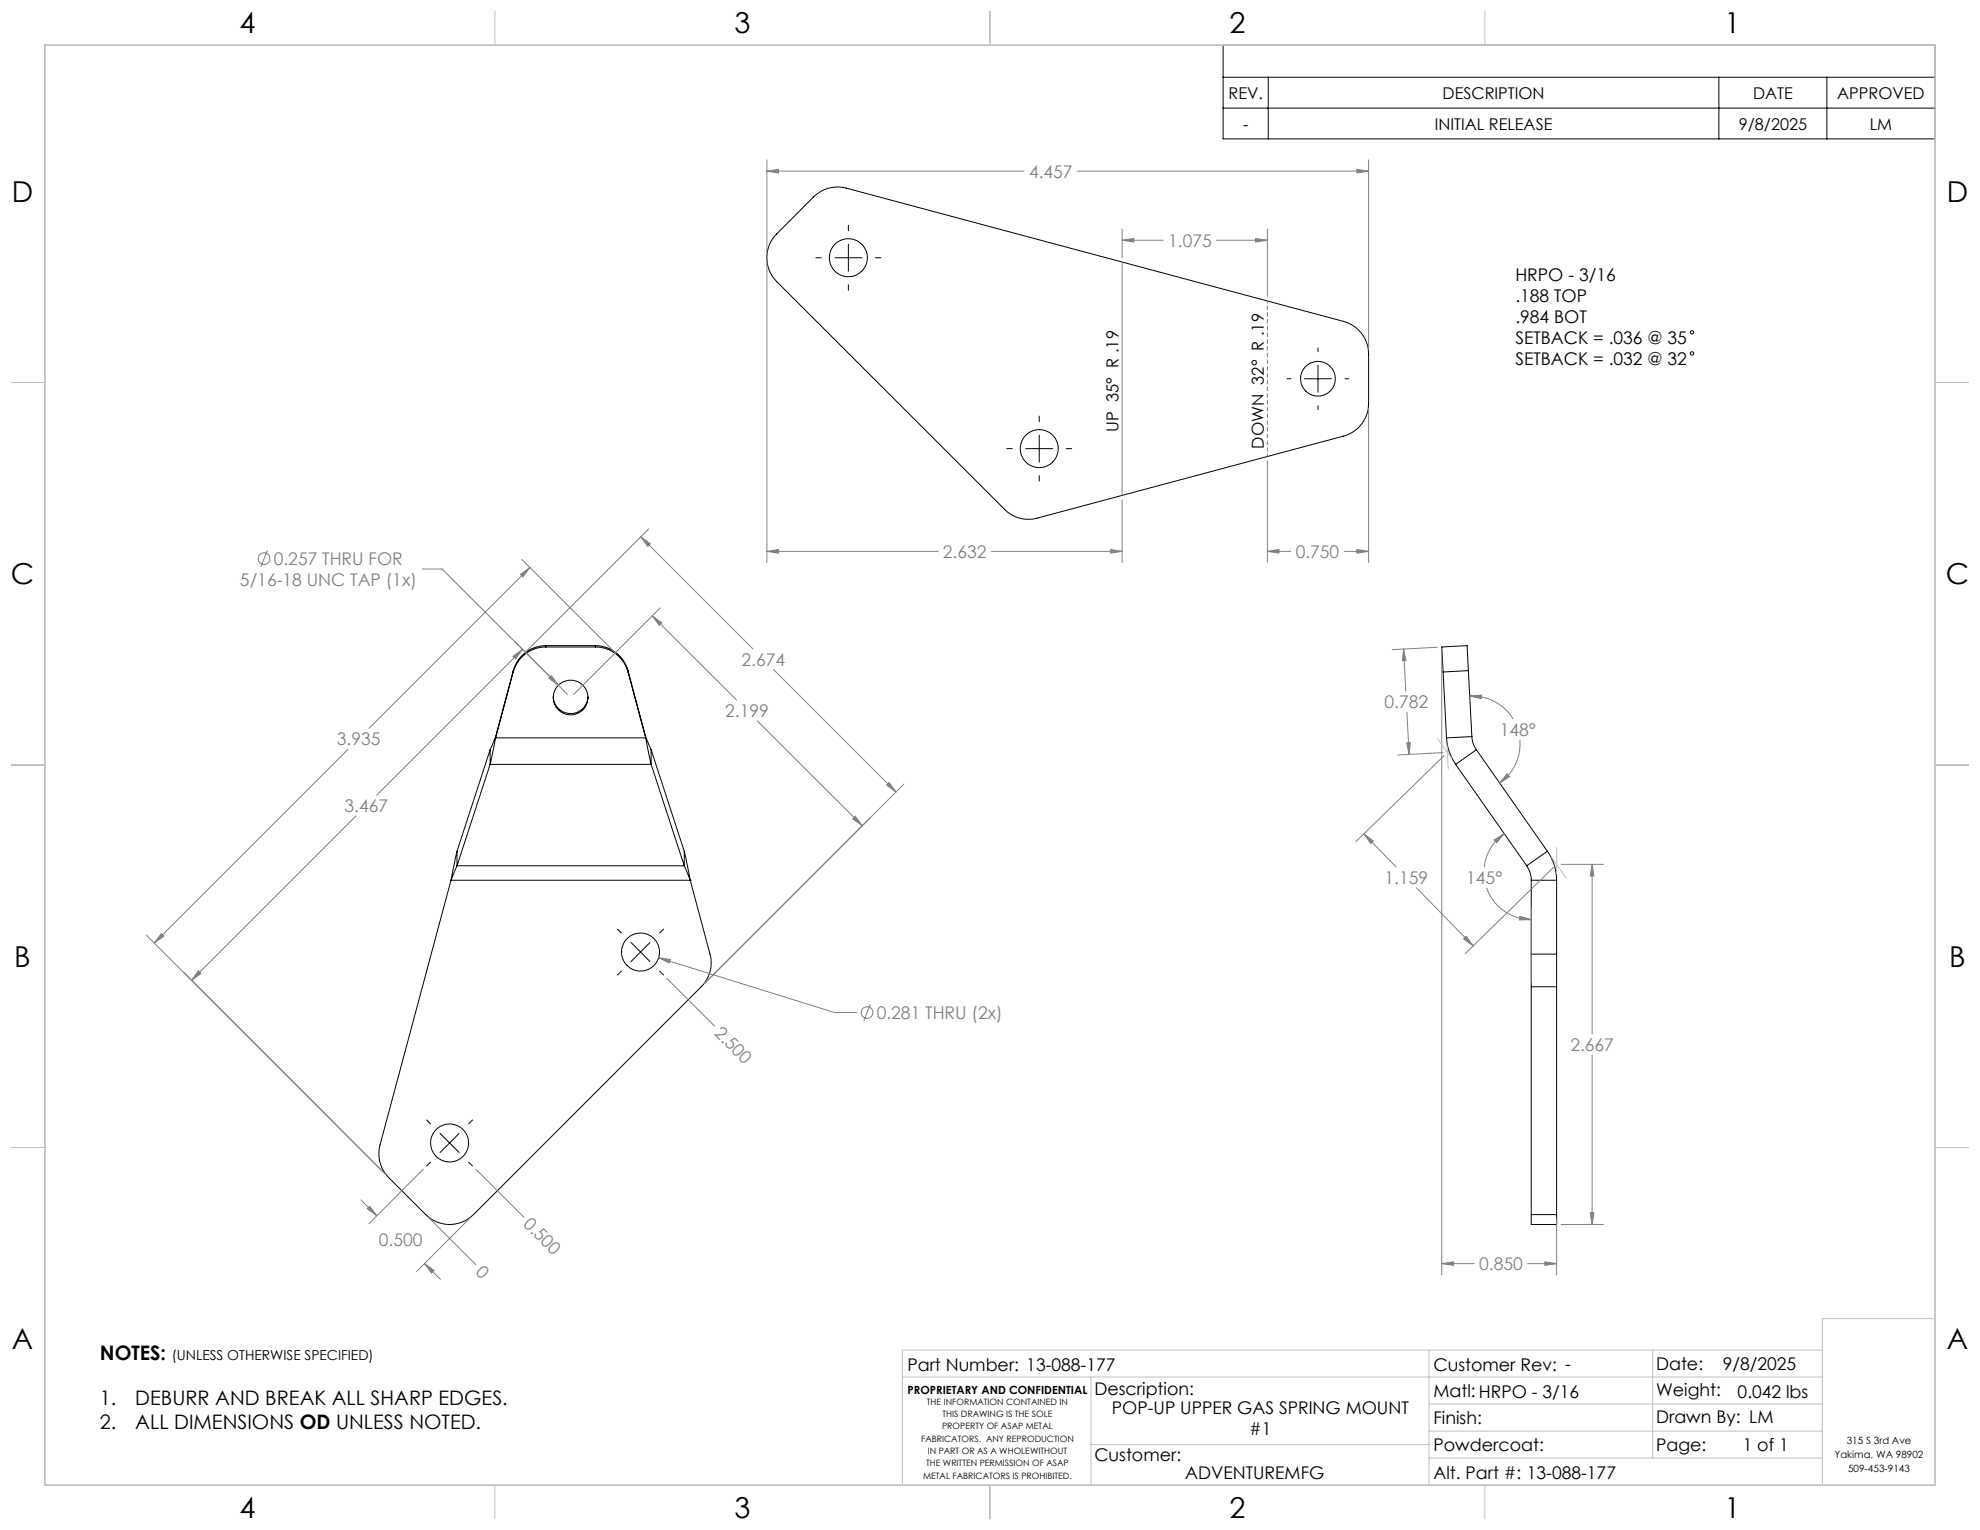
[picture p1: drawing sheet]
<svg xmlns="http://www.w3.org/2000/svg" width="559mm" height="432mm" viewBox="0 0 559 432" stroke-linecap="round" stroke-linejoin="round" font-family="sans-serif">
<g fill="none" stroke="#000" stroke-width=".28">
<path d="M345.2 12.7h200.9v26.5h-200.9zM345.2 21.8h200.9M345.2 30.5h200.9M357.9 21.8v17.4M485.1 21.8v17.4M515.6 21.8v17.4M229.6 55.6a9.5 9.5 0 0 1 9.2-2.5l140.4 37.6a9.6 9.6 0 0 1 7.1 9.2v14a9.5 9.5 0 0 1-7.1 9.2l-86.5 23.1a9.5 9.5 0 0 1-9.2-2.4l-64.3-64.3a9.5 9.5 0 0 1 0-13.5zM230.3 72.7h1.5M235.6 72.7h7.6M239.4 63.6v1.5M239.4 68.9v7.7M247.1 72.7h1.5"/>
<path d="M239.4 80.4v1.5M372 98.2v1.1M293.3 117.4v1.6M363.3 106.9h1M368.2 106.9h7.6M372 103.1v7.6M372 114.5v1.1M379.6 106.9h1M284.1 126.6h1.6M289.5 126.6h7.6M293.3 122.8v7.6M293.3 134.2v1.6"/>
<path d="M300.9 126.6h1.6M144.9 189.7l-5 18.5M144.9 189.3v.4M144.9 189.3l-5 18.6M154.1 182.6a9.6 9.6 0 0 0-9.2 7.1M154.1 182.2a9.6 9.6 0 0 0-9.2 7.1M154.1 182.6h13.9M154.1 182.2v.4M154.1 182.2h13.9M156.1 196.7a4.9 4.9 0 0 0 4.9 4.7 4.9 4.9 0 0 0 4.9-4.7M168 182.6a9.6 9.6 0 0 1 9.2 7.1M168 182.2a9.6 9.6 0 0 1 9.2 7.1"/>
<path d="M168 182.2v.4M177.2 189.3v.4M177.2 189.7l5 18.5M177.2 189.3l5 18.6M407.3 189.7l.9 18.5M414.4 189.3l-.3-7.1-7.2 .4 .4 7.1M414.4 189.3l-7.1 .4M414.4 189.3l1 18.6M138.3 215.7h45.5M138.3 211.6v4.1M138.3 215.7l-9.3 28.6M138.3 211.6l-9.3 28.6"/>
<path d="M139.9 208.2l-1.6 7.5M139.9 207.9l-1.6 3.7M139.9 208.2h42.3M139.9 207.9v.3M182.2 208.2l1.6 7.5M182.2 207.9l1.6 3.7M182.2 207.9v.3M183.8 211.6v4.1M183.8 215.7l9.3 28.6M183.8 211.6l9.3 28.6M408.2 208.2a14.7 14.7 0 0 0 2.6 7.5M410.8 215.7l20.1 28.6"/>
<path d="M415.4 207.9l.3 1.9 1 1.8M415.4 207.9l-7.2 .3M416.7 211.6l-5.9 4.1M416.7 211.6l20 28.6M127.3 248.4l-20.1 74.7a9.5 9.5 0 0 0 2.5 9.3l10.5 10.4a9.5 9.5 0 0 0 13.4 0l64.3-64.3a9.5 9.5 0 0 0 2.5-9.2l-5.6-20.9M127.3 248.4h67.5M127.3 248.4h.1M129 244.3l-1.7 4.1M129 240.2l-1.7 8.2M129 244.3h64.1M129 240.2v4.1M193.1 244.3l1.7 4.1"/>
<path d="M193.1 240.2l1.7 8.2M193.1 240.2v4.1M194.8 248.4h.1M430.9 244.3l.9 2 .4 2.1M432.2 248.4h7.1M432.2 248.4v20.9M436.7 240.2a14.3 14.3 0 0 1 2.6 8.2M436.7 240.2l-5.8 4.1M439.3 248.4v20.9M174.3 262.2l1.1 1.1M175.4 274.1l-1.1 1.1M178.1 266l2.7 2.7"/>
<path d="M180.8 268.7l-2.7 2.7M180.8 268.7l2.6 2.7M183.4 266l-2.6 2.7M186.2 274.1l1.1 1.1M187.3 262.2l-1.1 1.1M432.2 269.3v9.2M432.2 269.3h7.1M432.2 278.5v64.3M432.2 278.5h7.1M439.3 269.3v9.2M439.3 278.5v64.3M120.4 316.1l1.1 1.1"/>
<path d="M124.2 319.9l5.4 5.4M129.6 319.9l-5.4 5.4M133.4 316.1l-1.1 1.1M121.5 328l-1.1 1.1M132.3 328l1.1 1.1M432.2 342.8v2.8h7.1v-2.8M432.2 342.8h7.1"/>
<circle cx="239.4" cy="72.7" r="5.4"/>
<circle cx="477.5" cy="99.7" r=".48"/>
<circle cx="477.5" cy="93.8" r=".48"/>
<circle cx="372" cy="106.9" r="4.9"/>
<circle cx="293.3" cy="126.6" r="5.3"/>
<circle cx="161" cy="196.9" r="4.9"/>
<circle cx="180.8" cy="268.7" r="5.4"/>
<circle cx="126.9" cy="322.6" r="5.4"/>
</g>
<g fill="none" stroke="#808080" stroke-width=".28">
<path d="M216.4 45.1v26.4M216.4 48.3h72.6M216.4 48.3l3.3-.5v1zM304.1 48.3h82.2M382.9 47.8l3.4 .5-3.4 .5zM386.3 45.1v53.5M216.4 74v84.8M316.7 67.8l3.3-.5v1zM316.7 64.6v8.1M316.7 67.8h11.6M316.7 74v65.8M343.3 67.8h14.4"/>
<path d="M354.4 67.3l3.3 .5-3.3 .5zM357.7 64.6v19.1M386.3 115.1v43.7M357.7 130.1v28.7M75.5 155.3l-1.9 4.7M147.3 157.9l26.5 26.6M180.8 151.5l31.7 31.6M180.8 151.5l2.7 2-.7 .7zM183.1 149.3l-34.9 34.8M216.4 155.6h48.3M216.4 155.6l3.3-.5v1zM279.8 155.6h36.9"/>
<path d="M313.4 155.1l3.3 .5-3.3 .5zM316.7 141.1v17.7M357.7 155.6l3.3-.5v1zM357.7 155.6h6.6M379.3 155.6h7M382.9 155.1l3.4 .5-3.4 .5zM119.2 160.6h5.6l32.8 32.8M146.9 162.1l2.6-1.9-1.9 2.6zM149.5 160.2l-45.4 45.4M184.1 173.8l2.7 2-.7 .7zM184.1 173.8l23.8 23.8M186.3 171.6l-24.4 24.4"/>
<path d="M144.7 185.2l2.8-1.9-2 2.6zM145.2 181l15 15M147.5 183.3l-41.2 41.1M155.6 190.7l2 2.7-2.7-2zM218.3 189l34.6 34.5M396.1 183.2l.7 3.2-1 .1zM396.1 183.2l.6 11.9M405.6 182.7l-12.6 .6M406.9 183.9v175.9M414.8 196.5l3.3-.3-.1 1zM414.8 196.5a13.4 13.4 0 0 1 12.2 6.4M98.2 211.5l-54.7 54.7"/>
<path d="M213.7 203.4l29.6 29.6M397 209.7l1-.1-.3 3.3zM397.1 201l.6 11.9M407.2 212.4l-12.7 .7M407.6 213.3l-25 24.3M425.3 218.4l.7 .7-2.8 1.9zM428.9 208.8a13.6 13.6 0 0 1-5.7 12.2M100.4 230.3l-46.4 46.4M240.6 231.1l.8-.7 1.9 2.6zM250.9 220.8l2 2.7-2.7-2zM255.1 221.3l-56.3 56.3M384.9 235.3l2.7 2-.7 .8z"/>
<path d="M384.9 235.3l9.1 9.4M421.7 237.1l2.8-1.8-2.1 2.5zM424.5 235.3a13.4 13.4 0 0 0-5.6 9.4M399.8 250.6l15.9 16.3M419.6 250.6a13.3 13.3 0 0 0 12.6 8.9M428.9 258.6l3.3 .9-3.4 .1zM432.2 256.4v20.8M438.4 244.8l-24.9 24.4M440.6 243.9h11.9M449.3 243.9l.5 3.3h-1zM449.3 243.9v47.9M41.3 263.9l67.5 67.6-57-57.1"/>
<path d="M45.5 263.5l.7 .7-2.7 2zM56 274l.7 .7-2.7 2zM185.9 270.3l49.6 15.4h6.3M185.9 270.3l3.3 .5-.3 .9zM188.1 276.1l13.6 13.5M413.1 264.9l.7-.7 1.9 2.7zM245.6 283.4l-1.8 4.7M449.3 297.7v47.9M101.8 338.6l4.5 4.5M119.5 330l-15.4 15.4M134.3 330l13.5 13.5M103.6 341.1l.8-.7 1.9 2.7z"/>
<path d="M119.8 356.6l2.7 2-.7 .7zM119.8 356.6l4.5 4.5M121 343.7l13.3 13.2M132.7 343.7l-15.1 15.1M406.9 356.6l3.3-.5v1zM406.9 356.6h9.2M431.1 356.6h8.2M436 356.1l3.3 .5-3.3 .5zM439.3 344.1v15.7M440.6 345.6h11.9M448.8 342.3h1l-.5 3.3z"/>
<circle cx="74.5" cy="157.7" r="1.64"/>
<circle cx="244.7" cy="285.8" r="1.65"/>
</g>
<path d="M357.7 128.8v-43.9" fill="none" stroke="#808080" stroke-width=".28" stroke-dasharray="1.3 .6" stroke-dashoffset=".6" stroke-linecap="butt"/>
<g fill="none" stroke="#c0c0c0" stroke-width=".28">
<path d="M139.7 3.2v9.5M279.4 3.2v9.5M419.1 3.2v9.5M3.1 107.9h9.6M546.1 107.9h9.5M3.1 215.9h9.6M405.7 208.5l4 5.6M408.3 210.1l.4 7M546.1 215.9h9.5M439.3 239.2v7.3M437.8 241.8l4.2 6M3.1 323.8h9.6"/>
<path d="M546.1 323.8h9.5M546.1 372.1h-31.8v47M254.7 388.6h259.6M307.9 388.6v30.5M403.3 381v38.1M403.3 396.2h111M466.4 381v30.5M514.3 381h-259.6v38.1M139.7 419.1v9.6M279.4 419.1v9.6M307.9 407.7h95.4M403.3 403.9h111"/>
<path d="M403.3 411.5h111M419.1 419.1v9.6"/>
</g>
<path d="M12.7 12.7h533.4v406.4h-533.4z" fill="none" stroke="#c0c0c0" stroke-width=".5"/>
<g fill="#808080">
<path d="M45.5 263.5l.7 .7-2.7 2zM146.9 162.1l2.6-1.9-1.9 2.6zM119.8 356.6l2.7 2-.7 .7zM103.6 341.1l.8-.7 1.9 2.7zM250.9 220.8l2 2.7-2.7-2zM180.8 151.5l2.7 2-.7 .7zM185.9 270.3l3 1.4 .3-.9zM240.6 231.1l.8-.7 1.9 2.6zM184.1 173.8l2.7 2-.7 .7zM56 274l.7 .7-2.7 2zM144.7 185.2l2.8-1.9-2 2.6zM155.6 190.7l-.7 .7 2.7 2zM425.3 218.4l.7 .7-2.8 1.9zM414.8 196.5l3.3-.3-.1 1zM421.7 237.1l2.8-1.8-2.1 2.5zM428.9 258.6l3.3 .9-3.4 .1zM406.9 356.6l3.3-.5v1zM436 356.1l3.3 .5-3.3 .5zM216.4 48.3l3.3-.5v1zM382.9 47.8l3.4 .5-3.4 .5zM357.7 155.6l3.3-.5v1zM382.9 155.1l3.4 .5-3.4 .5zM354.4 67.3l3.3 .5-3.3 .5zM316.7 67.8l3.3-.5v1zM216.4 155.6l3.3-.5v1zM313.4 155.1l3.3 .5-3.3 .5z"/>
<path d="M397 209.7l1-.1-.3 3.3zM396.1 183.2l.7 3.2-1 .1zM413.1 264.9l.7-.7 1.9 2.7zM384.9 235.3l2.7 2-.7 .8zM449.3 243.9l.5 3.3h-1zM448.8 342.3h1l-.5 3.3z"/>
</g>
<g font-size="8.1">
<text x="67.6" y="9.3">4</text>
<text x="207.3" y="9.3">3</text>
<text x="347" y="9.3">2</text>
<text x="486.7" y="9.3">1</text>
<text x="3.3" y="57">D</text>
<text x="549.4" y="57">D</text>
<text x="3" y="164.9">C</text>
<text x="549.1" y="164.9">C</text>
<text x="4" y="272.9">B</text>
<text x="550.1" y="272.9">B</text>
<text x="3.3" y="380.8">A</text>
<text x="549.4" y="380.8">A</text>
<text x="67.6" y="428.4">4</text>
<text x="207.3" y="428.4">3</text>
<text x="347" y="428.4">2</text>
<text x="486.7" y="428.4">1</text>
</g>
<g font-size="5.6">
<text x="28.2" y="383.9">NOTES:</text>
<text x="28.2" y="396.5">1.</text>
<text x="38.2" y="396.5">DEBURR AND BREAK ALL SHARP EDGES.</text>
<text x="28.2" y="403.2">2.</text>
<text x="38.2" y="403.2">ALL DIMENSIONS OD UNLESS NOTED.</text>
</g>
<g font-size="4.9" fill="#808080">
<text x="290.4" y="50.2">4.457</text>
<text x="329.7" y="69.6">1.075</text>
<text x="77.3" y="159.5">0.257 THRU FOR</text>
<text x="266.1" y="157.4">2.632</text>
<text x="365.7" y="157.4">0.750</text>
<text x="67.7" y="165.4">5/16-18 UNC TAP (1x)</text>
<text x="209.3" y="187.9">2.674</text>
<text x="204.7" y="202.4">2.199</text>
<text x="390.8" y="199.9">0.782</text>
<text x="423.3" y="207.7">148°</text>
<text x="95.1" y="210.4">3.935</text>
<text x="97.2" y="229.2">3.467</text>
<text x="390.8" y="249.5">1.159</text>
<text x="413.8" y="249.5">145°</text>
<text x="247.4" y="287.6">0.281 THRU (2x)</text>
<text x="201.3" y="291.9" transform="rotate(45 201.3 291.9)">2.500</text>
<text x="443.2" y="296.6">2.667</text>
<text x="147.5" y="345.8" transform="rotate(45 147.5 345.8)">0.500</text>
<text x="106.9" y="351.7">0.500</text>
<text x="134" y="359.2" transform="rotate(45 134 359.2)">0</text>
<text x="417.5" y="358.5">0.850</text>
</g>
<g font-size="4.9">
<text x="427.7" y="79.2">HRPO - 3/16</text>
<text x="427.7" y="85.2">.188 TOP</text>
<text x="427.7" y="91.1">.984 BOT</text>
<text x="427.7" y="97.1">SETBACK = .036 @ 35</text>
<text x="427.7" y="103">SETBACK = .032 @ 32</text>
<text x="256.1" y="386.9">Part Number: 13-088-177</text>
<text x="404.6" y="386.8">Customer Rev: -</text>
<text x="467.4" y="386.7">Date:</text>
<text x="486.2" y="386.7">9/8/2025</text>
<text x="308.9" y="393.8">Description:</text>
<text x="404.6" y="394.2">Matl:HRPO - 3/16</text>
<text x="467.4" y="394.1">Weight:</text>
<text x="490.4" y="394.5">0.042 lbs</text>
<text x="313.8" y="399">POP-UP UPPER GAS SPRING MOUNT</text>
<text x="404.6" y="401.9">Finish:</text>
<text x="467.4" y="401.7">Drawn By: LM</text>
<text x="352.5" y="404.9">#1</text>
<text x="308.9" y="412.4">Customer:</text>
<text x="404.6" y="409.6">Powdercoat:</text>
<text x="467.4" y="409.4">Page:</text>
<text x="491.8" y="409.6">1 of 1</text>
<text x="334.5" y="417.4">ADVENTUREMFG</text>
<text x="404.6" y="417.4">Alt. Part #: 13-088-177</text>
</g>
<g font-size="4.7">
<text x="315.7" y="121.8" transform="rotate(-90 315.7 121.8)">UP 35° R .19</text>
<text x="356.7" y="126.7" transform="rotate(-90 356.7 126.7)">DOWN 32° R .19</text>
</g>
<g font-size="4.6">
<text x="346.7" y="27.9">REV.</text>
<text x="407.1" y="27.9">DESCRIPTION</text>
<text x="494.8" y="27.9">DATE</text>
<text x="518.5" y="27.9">APPROVED</text>
<text x="350.8" y="36.6">-</text>
<text x="404.9" y="36.6">INITIAL RELEASE</text>
<text x="490.8" y="36.6">9/8/2025</text>
<text x="527.7" y="36.6">LM</text>
</g>
<text font-size="3.9" x="48.5" y="383.9">(UNLESS OTHERWISE SPECIFIED)</text>
<text font-size="3.2" x="256.1" y="393.4">PROPRIETARY AND CONFIDENTIAL</text>
<g font-size="2.8">
<text x="521.2" y="407.7">315 S 3rd Ave</text>
<text x="517.8" y="411.5">Yakima, WA 98902</text>
<text x="521.6" y="415.3">509-453-9143</text>
</g>
<g font-size="2.5">
<text x="261.6" y="396.5">THE INFORMATION CONTAINED IN</text>
<text x="266" y="399.9">THIS DRAWING IS THE SOLE</text>
<text x="260" y="406.9">FABRICATORS. ANY REPRODUCTION</text>
<text x="265.9" y="403.4">PROPERTY OF ASAP METAL</text>
<text x="261.4" y="413.8">THE WRITTEN PERMISSION OF ASAP</text>
<text x="261.8" y="410.4">IN PART OR AS A WHOLEWITHOUT</text>
<text x="260.5" y="417.3">METAL FABRICATORS IS PROHIBITED.</text>
</g>
</svg>
